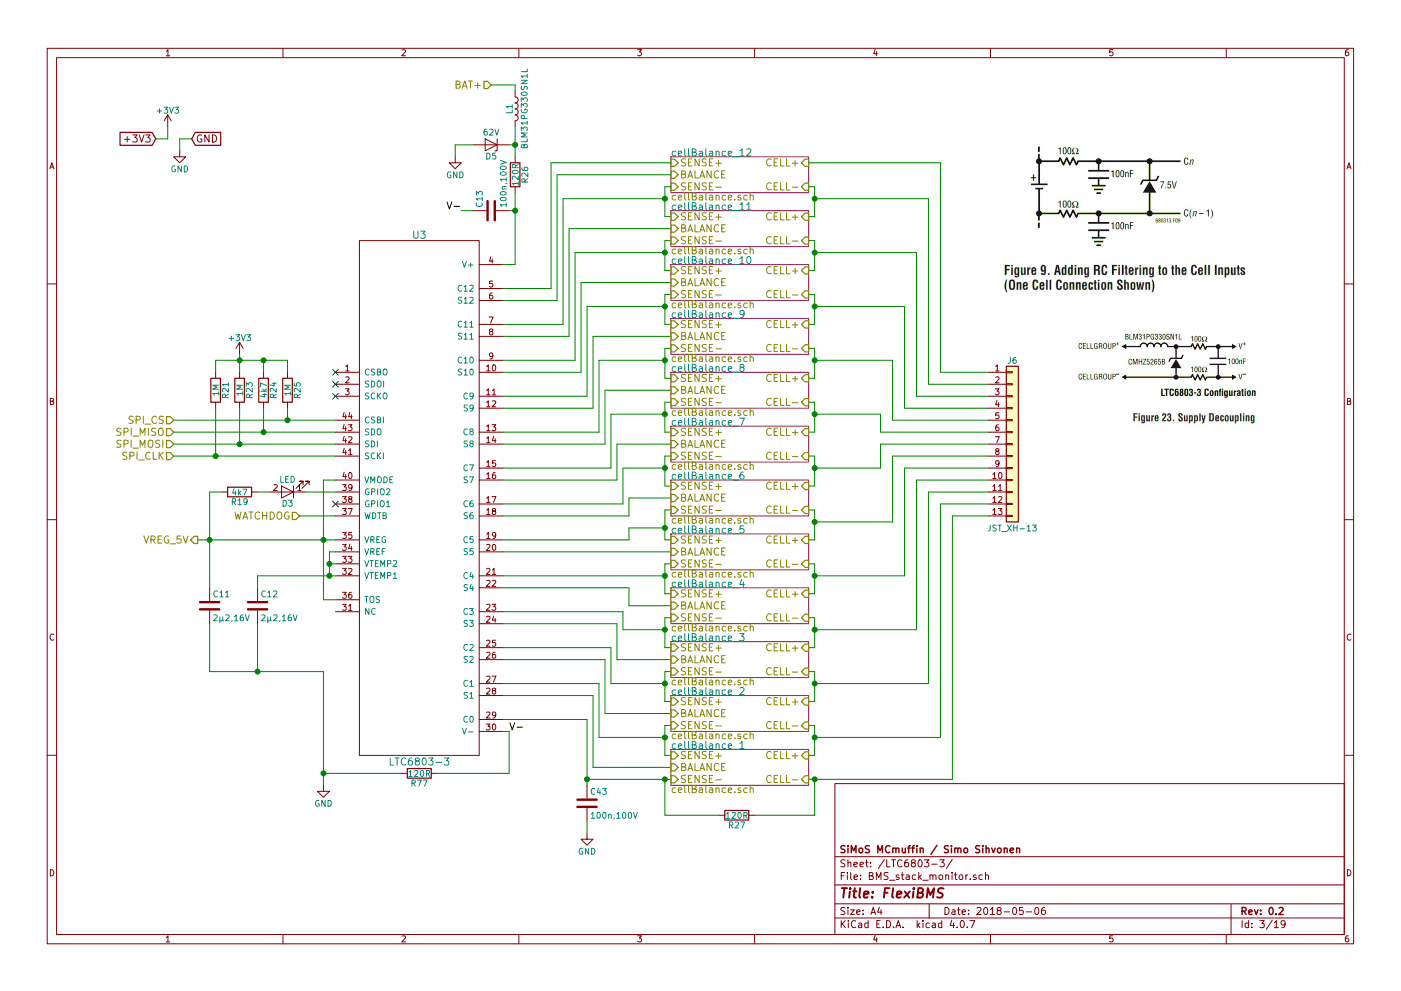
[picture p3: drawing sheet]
EESchema Schematic File Version 2
LIBS:power
LIBS:device
LIBS:switches
LIBS:relays
LIBS:motors
LIBS:transistors
LIBS:conn
LIBS:linear
LIBS:regul
LIBS:74xx
LIBS:cmos4000
LIBS:adc-dac
LIBS:memory
LIBS:xilinx
LIBS:microcontrollers
LIBS:dsp
LIBS:microchip
LIBS:analog_switches
LIBS:motorola
LIBS:texas
LIBS:intel
LIBS:audio
LIBS:interface
LIBS:digital-audio
LIBS:philips
LIBS:display
LIBS:cypress
LIBS:siliconi
LIBS:opto
LIBS:atmel
LIBS:contrib
LIBS:valves
LIBS:Custom_comp_lib
LIBS:FlexiBMS-cache
EELAYER 25 0
EELAYER END
$Descr A4 11693 8268
encoding utf-8
Sheet 3 19
Title "FlexiBMS"
Date "2018-05-06"
Rev "0.2"
Comp "SiMoS MCmuffin / Simo Sihvonen"
Comment1 ""
Comment2 ""
Comment3 ""
Comment4 ""
$EndDescr
$Comp
L LTC6803-3 U3
U 1 1
P 3500 4100
F 0 "U3" H 3500 6250 60  0000 C CNN
F 1 "LTC6803-3" H 3500 1850 60  0000 C CNN
F 2 "Custom_footprints:FSOP-44_5.3x13.0mm_Pitch0.5mm" H 3500 4100 60  0001 C CNN
F 3 "" H 3500 4100 60  0001 C CNN
F 4 "LTC6803IG-3#PBF" H 3500 4100 60  0001 C CNN "MFG"
	1    3500 4100
	1    0    0    -1  
$EndComp
$Comp
L C C11
U 1 1
P 1750 5050
F 0 "C11" H 1775 5150 50  0000 L CNN
F 1 "2µ2,16V" H 1775 4950 50  0000 L CNN
F 2 "Capacitors_SMD:C_0603" H 1788 4900 50  0001 C CNN
F 3 "" H 1750 5050 50  0001 C CNN
F 4 "ANY" H 1750 5050 60  0001 C CNN "MFG"
F 5 "X5R" H 1750 5050 60  0001 C CNN "TempCo."
	1    1750 5050
	1    0    0    -1  
$EndComp
$Comp
L C C12
U 1 1
P 2150 5050
F 0 "C12" H 2175 5150 50  0000 L CNN
F 1 "2µ2,16V" H 2175 4950 50  0000 L CNN
F 2 "Capacitors_SMD:C_0603" H 2188 4900 50  0001 C CNN
F 3 "" H 2150 5050 50  0001 C CNN
F 4 "ANY" H 2150 5050 60  0001 C CNN "MFG"
F 5 "X5R" H 2150 5050 60  0001 C CNN "TempCo."
	1    2150 5050
	1    0    0    -1  
$EndComp
$Comp
L D_Zener D5
U 1 1
P 4100 1200
F 0 "D5" H 4100 1300 50  0000 C CNN
F 1 "62V" H 4100 1100 50  0000 C CNN
F 2 "Diodes_SMD:D_SOD-123" H 4100 1200 50  0001 C CNN
F 3 "" H 4100 1200 50  0001 C CNN
F 4 "CMHZ5265B TR" H 4100 1200 60  0001 C CNN "MFG"
	1    4100 1200
	-1   0    0    1   
$EndComp
$Comp
L L L1
U 1 1
P 4300 900
F 0 "L1" V 4250 900 50  0000 C CNN
F 1 "BLM31PG330SN1L" V 4375 900 50  0000 C CNN
F 2 "Inductors_SMD:L_1206" H 4300 900 50  0001 C CNN
F 3 "" H 4300 900 50  0001 C CNN
F 4 "BLM31PG330SN1L" V 4300 900 60  0001 C CNN "MFG"
	1    4300 900 
	1    0    0    -1  
$EndComp
$Comp
L R R26
U 1 1
P 4300 1450
F 0 "R26" V 4380 1450 50  0000 C CNN
F 1 "120R" V 4300 1450 50  0000 C CNN
F 2 "Resistors_SMD:R_0603" V 4230 1450 50  0001 C CNN
F 3 "" H 4300 1450 50  0001 C CNN
F 4 "ANY" V 4300 1450 60  0001 C CNN "MFG"
F 5 "1%" V 4300 1450 60  0001 C CNN "Tol."
	1    4300 1450
	1    0    0    -1  
$EndComp
$Comp
L C C13
U 1 1
P 4100 1750
F 0 "C13" H 4125 1850 50  0000 L CNN
F 1 "100n,100V" H 4125 1650 50  0000 L CNN
F 2 "Capacitors_SMD:C_0603" H 4138 1600 50  0001 C CNN
F 3 "" H 4100 1750 50  0001 C CNN
F 4 "ANY" H 4100 1750 60  0001 C CNN "MFG"
F 5 "X7R" H 4100 1750 60  0001 C CNN "TempCo."
	1    4100 1750
	0    -1   -1   0   
$EndComp
$Comp
L R R25
U 1 1
P 2400 3250
F 0 "R25" V 2480 3250 50  0000 C CNN
F 1 "1M" V 2400 3250 50  0000 C CNN
F 2 "Resistors_SMD:R_0603" V 2330 3250 50  0001 C CNN
F 3 "" H 2400 3250 50  0001 C CNN
F 4 "ANY" V 2400 3250 60  0001 C CNN "MFG"
F 5 "1%" V 2400 3250 60  0001 C CNN "Tol."
	1    2400 3250
	1    0    0    -1  
$EndComp
$Comp
L R R24
U 1 1
P 2200 3250
F 0 "R24" V 2280 3250 50  0000 C CNN
F 1 "4k7" V 2200 3250 50  0000 C CNN
F 2 "Resistors_SMD:R_0603" V 2130 3250 50  0001 C CNN
F 3 "" H 2200 3250 50  0001 C CNN
F 4 "ANY" V 2200 3250 60  0001 C CNN "MFG"
F 5 "1%" V 2200 3250 60  0001 C CNN "Tol."
	1    2200 3250
	1    0    0    -1  
$EndComp
$Comp
L R R23
U 1 1
P 2000 3250
F 0 "R23" V 2080 3250 50  0000 C CNN
F 1 "1M" V 2000 3250 50  0000 C CNN
F 2 "Resistors_SMD:R_0603" V 1930 3250 50  0001 C CNN
F 3 "" H 2000 3250 50  0001 C CNN
F 4 "ANY" V 2000 3250 60  0001 C CNN "MFG"
F 5 "1%" V 2000 3250 60  0001 C CNN "Tol."
	1    2000 3250
	1    0    0    -1  
$EndComp
$Comp
L R R21
U 1 1
P 1800 3250
F 0 "R21" V 1880 3250 50  0000 C CNN
F 1 "1M" V 1800 3250 50  0000 C CNN
F 2 "Resistors_SMD:R_0603" V 1730 3250 50  0001 C CNN
F 3 "" H 1800 3250 50  0001 C CNN
F 4 "ANY" V 1800 3250 60  0001 C CNN "MFG"
F 5 "1%" V 1800 3250 60  0001 C CNN "Tol."
	1    1800 3250
	1    0    0    -1  
$EndComp
Wire Wire Line
	1450 3500 2800 3500
Wire Wire Line
	1450 3600 2800 3600
Wire Wire Line
	1450 3700 2800 3700
Wire Wire Line
	1450 3800 2800 3800
$Comp
L +3V3 #PWR032
U 1 1
P 2000 2950
F 0 "#PWR032" H 2000 2800 50  0001 C CNN
F 1 "+3V3" H 2000 3090 50  0000 C CNN
F 2 "" H 2000 2950 50  0001 C CNN
F 3 "" H 2000 2950 50  0001 C CNN
	1    2000 2950
	1    0    0    -1  
$EndComp
Wire Wire Line
	1800 3800 1800 3400
Connection ~ 1800 3800
Wire Wire Line
	2000 3700 2000 3400
Connection ~ 2000 3700
Wire Wire Line
	2200 3600 2200 3400
Connection ~ 2200 3600
Wire Wire Line
	2400 3500 2400 3400
Connection ~ 2400 3500
Wire Wire Line
	2400 3000 2400 3100
Wire Wire Line
	1800 3000 2400 3000
Wire Wire Line
	1800 3000 1800 3100
Wire Wire Line
	2000 2950 2000 3100
Connection ~ 2000 3000
Wire Wire Line
	2200 3000 2200 3100
Connection ~ 2200 3000
Wire Wire Line
	4100 700  4300 700 
Wire Wire Line
	4300 700  4300 750 
Wire Wire Line
	4300 1050 4300 1300
Wire Wire Line
	4250 1200 4300 1200
Connection ~ 4300 1200
Wire Wire Line
	4300 1600 4300 2200
Wire Wire Line
	4300 1750 4250 1750
Wire Wire Line
	3800 1200 3950 1200
Wire Wire Line
	4300 2200 4200 2200
Connection ~ 4300 1750
$Comp
L R R19
U 1 1
P 2000 4100
F 0 "R19" V 2080 4100 50  0000 C CNN
F 1 "4k7" V 2000 4100 50  0000 C CNN
F 2 "Resistors_SMD:R_0603" V 1930 4100 50  0001 C CNN
F 3 "" H 2000 4100 50  0001 C CNN
F 4 "ANY" V 2000 4100 60  0001 C CNN "MFG"
F 5 "1%" V 2000 4100 60  0001 C CNN "Tol."
	1    2000 4100
	0    1    1    0   
$EndComp
$Comp
L LED D3
U 1 1
P 2400 4100
F 0 "D3" H 2400 4200 50  0000 C CNN
F 1 "LED" H 2400 4000 50  0000 C CNN
F 2 "LEDs:LED_0603" H 2400 4100 50  0001 C CNN
F 3 "" H 2400 4100 50  0001 C CNN
F 4 "150060RS75000" H 2400 4100 60  0001 C CNN "MFG"
	1    2400 4100
	-1   0    0    1   
$EndComp
Wire Wire Line
	2700 5600 2700 6550
Wire Wire Line
	2700 5000 2800 5000
Wire Wire Line
	2700 4000 2700 5000
Wire Wire Line
	1650 4500 2800 4500
Wire Wire Line
	2800 4000 2700 4000
Connection ~ 2700 4500
Wire Wire Line
	1750 4100 1750 4900
Wire Wire Line
	1750 4100 1850 4100
Wire Wire Line
	2150 4100 2250 4100
Wire Wire Line
	2550 4100 2800 4100
Connection ~ 1750 4500
Wire Wire Line
	2800 4600 2750 4600
Wire Wire Line
	2750 4600 2750 4800
Wire Wire Line
	2750 4700 2800 4700
Wire Wire Line
	2150 4800 2800 4800
Connection ~ 2750 4700
Wire Wire Line
	2150 4800 2150 4900
Connection ~ 2750 4800
Wire Wire Line
	2150 5200 2150 5600
Wire Wire Line
	1750 5600 2700 5600
Wire Wire Line
	1750 5600 1750 5200
Connection ~ 2150 5600
$Sheet
S 5600 1300 1150 300 
U 5A82AA51
F0 "cellBalance_12" 60
F1 "cellBalance.sch" 60
F2 "SENSE+" I L 5600 1350 60 
F3 "SENSE-" I L 5600 1550 60 
F4 "BALANCE" I L 5600 1450 60 
F5 "CELL+" I R 6750 1350 60 
F6 "CELL-" I R 6750 1550 60 
$EndSheet
Wire Wire Line
	6800 6300 6750 6300
Wire Wire Line
	6800 6050 6800 6300
Wire Wire Line
	6800 6050 6750 6050
Wire Wire Line
	6800 5850 6750 5850
Wire Wire Line
	6800 5600 6800 5850
Wire Wire Line
	6800 5600 6750 5600
Wire Wire Line
	6800 5400 6750 5400
Wire Wire Line
	6800 5150 6800 5400
Wire Wire Line
	6800 5150 6750 5150
Wire Wire Line
	5550 6300 5600 6300
Wire Wire Line
	5550 6050 5550 6300
Wire Wire Line
	5550 6050 5600 6050
Wire Wire Line
	5550 5850 5600 5850
Wire Wire Line
	5550 5600 5550 5850
Wire Wire Line
	5550 5600 5600 5600
Wire Wire Line
	5550 5400 5600 5400
Wire Wire Line
	5550 5150 5550 5400
Wire Wire Line
	5550 5150 5600 5150
Wire Wire Line
	6800 4950 6750 4950
Wire Wire Line
	6800 4700 6800 4950
Wire Wire Line
	6800 4700 6750 4700
Wire Wire Line
	6800 4500 6750 4500
Wire Wire Line
	6800 4250 6800 4500
Wire Wire Line
	6800 4250 6750 4250
Wire Wire Line
	6800 4050 6750 4050
Wire Wire Line
	6800 3800 6800 4050
Wire Wire Line
	6800 3800 6750 3800
Wire Wire Line
	5550 4950 5600 4950
Wire Wire Line
	5550 4700 5550 4950
Wire Wire Line
	5550 4700 5600 4700
Wire Wire Line
	5550 4500 5600 4500
Wire Wire Line
	5550 4250 5550 4500
Wire Wire Line
	5550 4250 5600 4250
Wire Wire Line
	5550 4050 5600 4050
Wire Wire Line
	5550 3800 5550 4050
Wire Wire Line
	5550 3800 5600 3800
Wire Wire Line
	5550 3600 5600 3600
Wire Wire Line
	5550 3350 5550 3600
Wire Wire Line
	5550 3350 5600 3350
Wire Wire Line
	6800 3600 6750 3600
Wire Wire Line
	6800 3350 6800 3600
Wire Wire Line
	6800 3350 6750 3350
Wire Wire Line
	6800 3150 6750 3150
Wire Wire Line
	6800 2900 6800 3150
Wire Wire Line
	6800 2900 6750 2900
Wire Wire Line
	6800 2700 6750 2700
Wire Wire Line
	6800 2450 6800 2700
Wire Wire Line
	6800 2450 6750 2450
Wire Wire Line
	6800 2250 6750 2250
Wire Wire Line
	6800 2000 6800 2250
Wire Wire Line
	6800 2000 6750 2000
Wire Wire Line
	6800 1800 6750 1800
Wire Wire Line
	6800 1550 6800 1800
Wire Wire Line
	6800 1550 6750 1550
Wire Wire Line
	5550 3150 5600 3150
Wire Wire Line
	5550 2900 5550 3150
Wire Wire Line
	5550 2900 5600 2900
Wire Wire Line
	5550 2700 5600 2700
Wire Wire Line
	5550 2450 5550 2700
Wire Wire Line
	5550 2450 5600 2450
Wire Wire Line
	5550 2250 5600 2250
Wire Wire Line
	5550 2000 5550 2250
Wire Wire Line
	5550 2000 5600 2000
Wire Wire Line
	5550 1800 5600 1800
Wire Wire Line
	5550 1550 5550 1800
Wire Wire Line
	5550 1550 5600 1550
Wire Wire Line
	5600 1350 4600 1350
Wire Wire Line
	4600 1350 4600 2400
Wire Wire Line
	4600 2400 4200 2400
Wire Wire Line
	5600 1450 4650 1450
Wire Wire Line
	4650 1450 4650 2500
Wire Wire Line
	4650 2500 4200 2500
Wire Wire Line
	5550 1650 4700 1650
Wire Wire Line
	4700 1650 4700 2700
Wire Wire Line
	4700 2700 4200 2700
Connection ~ 5550 1650
Wire Wire Line
	5600 1900 4750 1900
Wire Wire Line
	4750 1900 4750 2800
Wire Wire Line
	4750 2800 4200 2800
Wire Wire Line
	5550 2100 4800 2100
Wire Wire Line
	4800 2100 4800 3000
Wire Wire Line
	4800 3000 4200 3000
Connection ~ 5550 2100
Wire Wire Line
	5600 2350 4850 2350
Wire Wire Line
	4850 2350 4850 3100
Wire Wire Line
	4850 3100 4200 3100
Wire Wire Line
	5550 2550 4900 2550
Wire Wire Line
	4900 2550 4900 3300
Wire Wire Line
	4900 3300 4200 3300
Connection ~ 5550 2550
Wire Wire Line
	5600 2800 4950 2800
Wire Wire Line
	4950 2800 4950 3400
Wire Wire Line
	4950 3400 4200 3400
Wire Wire Line
	5550 3000 5000 3000
Wire Wire Line
	5000 3000 5000 3600
Wire Wire Line
	5000 3600 4200 3600
Connection ~ 5550 3000
Wire Wire Line
	5600 3250 5050 3250
Wire Wire Line
	5050 3250 5050 3700
Wire Wire Line
	5050 3700 4200 3700
Wire Wire Line
	5550 3450 5100 3450
Wire Wire Line
	5100 3450 5100 3900
Wire Wire Line
	5100 3900 4200 3900
Connection ~ 5550 3450
Wire Wire Line
	5600 3700 5150 3700
Wire Wire Line
	5150 3700 5150 4000
Wire Wire Line
	5150 4000 4200 4000
Wire Wire Line
	5550 3900 5200 3900
Wire Wire Line
	5200 3900 5200 4200
Wire Wire Line
	5200 4200 4200 4200
Connection ~ 5550 3900
Wire Wire Line
	5600 4150 5250 4150
Wire Wire Line
	5250 4150 5250 4300
Wire Wire Line
	5250 4300 4200 4300
Wire Wire Line
	5550 4400 5250 4400
Wire Wire Line
	5250 4400 5250 4500
Wire Wire Line
	5250 4500 4200 4500
Connection ~ 5550 4400
Wire Wire Line
	5600 4600 4200 4600
Wire Wire Line
	5550 4800 4200 4800
Connection ~ 5550 4800
Wire Wire Line
	5600 5050 5250 5050
Wire Wire Line
	5250 5050 5250 4900
Wire Wire Line
	5250 4900 4200 4900
Wire Wire Line
	5550 5250 5200 5250
Wire Wire Line
	5200 5250 5200 5100
Wire Wire Line
	5200 5100 4200 5100
Connection ~ 5550 5250
Wire Wire Line
	5600 5500 5150 5500
Wire Wire Line
	5150 5500 5150 5200
Wire Wire Line
	5150 5200 4200 5200
Wire Wire Line
	5550 5700 5100 5700
Wire Wire Line
	5100 5700 5100 5400
Wire Wire Line
	5100 5400 4200 5400
Connection ~ 5550 5700
Wire Wire Line
	5600 5950 5050 5950
Wire Wire Line
	5050 5950 5050 5500
Wire Wire Line
	5050 5500 4200 5500
Wire Wire Line
	5550 6150 5000 6150
Wire Wire Line
	5000 6150 5000 5700
Wire Wire Line
	5000 5700 4200 5700
Connection ~ 5550 6150
Wire Wire Line
	5600 6400 4950 6400
Wire Wire Line
	4950 6400 4950 5800
Wire Wire Line
	4950 5800 4200 5800
Wire Wire Line
	4900 6500 5600 6500
Wire Wire Line
	4900 6000 4900 6550
Wire Wire Line
	4900 6000 4200 6000
$Comp
L R R27
U 1 1
P 6150 6800
F 0 "R27" V 6230 6800 50  0000 C CNN
F 1 "120R" V 6150 6800 50  0000 C CNN
F 2 "Resistors_SMD:R_0402" V 6080 6800 50  0001 C CNN
F 3 "" H 6150 6800 50  0001 C CNN
F 4 "ANY" V 6150 6800 60  0001 C CNN "MFG"
F 5 "1%" V 6150 6800 60  0001 C CNN "Tol."
	1    6150 6800
	0    1    1    0   
$EndComp
Wire Wire Line
	6750 6500 7950 6500
Wire Wire Line
	6300 6800 6800 6800
Wire Wire Line
	6800 6800 6800 6500
Connection ~ 6800 6500
Wire Wire Line
	6000 6800 5550 6800
Wire Wire Line
	5550 6800 5550 6500
Connection ~ 5550 6500
$Comp
L Conn_01x13 J6
U 1 1
P 8450 3700
F 0 "J6" H 8450 4400 50  0000 C CNN
F 1 "JST_XH-13" H 8450 3000 50  0000 C CNN
F 2 "Connectors_JST:JST_XH_S13B-XH-A_13x2.50mm_Angled" H 8450 3700 50  0001 C CNN
F 3 "" H 8450 3700 50  0001 C CNN
F 4 "S13B-XH-A(LF)(SN)" H 8450 3700 60  0001 C CNN "MFG"
	1    8450 3700
	1    0    0    -1  
$EndComp
Wire Wire Line
	7950 6500 7950 4300
Wire Wire Line
	7950 4300 8250 4300
Wire Wire Line
	6800 6150 7850 6150
Wire Wire Line
	7850 6150 7850 4200
Wire Wire Line
	7850 4200 8250 4200
Connection ~ 6800 6150
Wire Wire Line
	6800 5700 7750 5700
Wire Wire Line
	7750 5700 7750 4100
Wire Wire Line
	7750 4100 8250 4100
Connection ~ 6800 5700
Wire Wire Line
	6800 5250 7650 5250
Wire Wire Line
	7650 5250 7650 4000
Wire Wire Line
	7650 4000 8250 4000
Connection ~ 6800 5250
Wire Wire Line
	6800 4800 7550 4800
Wire Wire Line
	7550 4800 7550 3900
Wire Wire Line
	7550 3900 8250 3900
Connection ~ 6800 4800
Wire Wire Line
	6800 4350 7450 4350
Wire Wire Line
	7450 4350 7450 3800
Wire Wire Line
	7450 3800 8250 3800
Connection ~ 6800 4350
Wire Wire Line
	6800 3900 7350 3900
Wire Wire Line
	7350 3900 7350 3700
Wire Wire Line
	7350 3700 8250 3700
Connection ~ 6800 3900
Wire Wire Line
	6800 3450 7350 3450
Wire Wire Line
	7350 3450 7350 3600
Wire Wire Line
	7350 3600 8250 3600
Connection ~ 6800 3450
Wire Wire Line
	6800 3000 7450 3000
Wire Wire Line
	7450 3000 7450 3500
Wire Wire Line
	7450 3500 8250 3500
Connection ~ 6800 3000
Wire Wire Line
	6800 2550 7550 2550
Wire Wire Line
	7550 2550 7550 3400
Wire Wire Line
	7550 3400 8250 3400
Connection ~ 6800 2550
Wire Wire Line
	6800 2100 7650 2100
Wire Wire Line
	7650 2100 7650 3300
Wire Wire Line
	7650 3300 8250 3300
Connection ~ 6800 2100
Wire Wire Line
	6800 1650 7750 1650
Wire Wire Line
	7750 1650 7750 3200
Wire Wire Line
	7750 3200 8250 3200
Connection ~ 6800 1650
Wire Wire Line
	6750 1350 7850 1350
Wire Wire Line
	7850 1350 7850 3100
Wire Wire Line
	7850 3100 8250 3100
Wire Wire Line
	4200 6100 4250 6100
Wire Wire Line
	4250 6100 4250 6450
Text HLabel 1450 3500 0    60   Input ~ 0
SPI_CS
Text HLabel 1450 3600 0    60   Input ~ 0
SPI_MISO
Text HLabel 1450 3700 0    60   Input ~ 0
SPI_MOSI
Text HLabel 1450 3800 0    60   Input ~ 0
SPI_CLK
Text HLabel 4100 700  0    60   Input ~ 0
BAT+
$Comp
L GND #PWR033
U 1 1
P 2700 6550
F 0 "#PWR033" H 2700 6300 50  0001 C CNN
F 1 "GND" H 2700 6400 50  0000 C CNN
F 2 "" H 2700 6550 50  0001 C CNN
F 3 "" H 2700 6550 50  0001 C CNN
	1    2700 6550
	1    0    0    -1  
$EndComp
Connection ~ 2700 6450
$Comp
L GND #PWR034
U 1 1
P 3800 1300
F 0 "#PWR034" H 3800 1050 50  0001 C CNN
F 1 "GND" H 3800 1150 50  0000 C CNN
F 2 "" H 3800 1300 50  0001 C CNN
F 3 "" H 3800 1300 50  0001 C CNN
	1    3800 1300
	1    0    0    -1  
$EndComp
NoConn ~ 2800 3100
NoConn ~ 2800 3200
NoConn ~ 2800 3300
$Sheet
S 5600 1750 1150 300 
U 5A82CC29
F0 "cellBalance_11" 60
F1 "cellBalance.sch" 60
F2 "SENSE+" I L 5600 1800 60 
F3 "SENSE-" I L 5600 2000 60 
F4 "BALANCE" I L 5600 1900 60 
F5 "CELL+" I R 6750 1800 60 
F6 "CELL-" I R 6750 2000 60 
$EndSheet
$Sheet
S 5600 2200 1150 300 
U 5A82E46F
F0 "cellBalance_10" 60
F1 "cellBalance.sch" 60
F2 "SENSE+" I L 5600 2250 60 
F3 "SENSE-" I L 5600 2450 60 
F4 "BALANCE" I L 5600 2350 60 
F5 "CELL+" I R 6750 2250 60 
F6 "CELL-" I R 6750 2450 60 
$EndSheet
$Sheet
S 5600 2650 1150 300 
U 5A82E476
F0 "cellBalance_9" 60
F1 "cellBalance.sch" 60
F2 "SENSE+" I L 5600 2700 60 
F3 "SENSE-" I L 5600 2900 60 
F4 "BALANCE" I L 5600 2800 60 
F5 "CELL+" I R 6750 2700 60 
F6 "CELL-" I R 6750 2900 60 
$EndSheet
$Sheet
S 5600 3100 1150 300 
U 5A82EF2D
F0 "cellBalance_8" 60
F1 "cellBalance.sch" 60
F2 "SENSE+" I L 5600 3150 60 
F3 "SENSE-" I L 5600 3350 60 
F4 "BALANCE" I L 5600 3250 60 
F5 "CELL+" I R 6750 3150 60 
F6 "CELL-" I R 6750 3350 60 
$EndSheet
$Sheet
S 5600 3550 1150 300 
U 5A82EF34
F0 "cellBalance_7" 60
F1 "cellBalance.sch" 60
F2 "SENSE+" I L 5600 3600 60 
F3 "SENSE-" I L 5600 3800 60 
F4 "BALANCE" I L 5600 3700 60 
F5 "CELL+" I R 6750 3600 60 
F6 "CELL-" I R 6750 3800 60 
$EndSheet
$Sheet
S 5600 4000 1150 300 
U 5A82EF3B
F0 "cellBalance_6" 60
F1 "cellBalance.sch" 60
F2 "SENSE+" I L 5600 4050 60 
F3 "SENSE-" I L 5600 4250 60 
F4 "BALANCE" I L 5600 4150 60 
F5 "CELL+" I R 6750 4050 60 
F6 "CELL-" I R 6750 4250 60 
$EndSheet
$Sheet
S 5600 4450 1150 300 
U 5A82EF42
F0 "cellBalance_5" 60
F1 "cellBalance.sch" 60
F2 "SENSE+" I L 5600 4500 60 
F3 "SENSE-" I L 5600 4700 60 
F4 "BALANCE" I L 5600 4600 60 
F5 "CELL+" I R 6750 4500 60 
F6 "CELL-" I R 6750 4700 60 
$EndSheet
$Sheet
S 5600 4900 1150 300 
U 5A82F759
F0 "cellBalance_4" 60
F1 "cellBalance.sch" 60
F2 "SENSE+" I L 5600 4950 60 
F3 "SENSE-" I L 5600 5150 60 
F4 "BALANCE" I L 5600 5050 60 
F5 "CELL+" I R 6750 4950 60 
F6 "CELL-" I R 6750 5150 60 
$EndSheet
$Sheet
S 5600 5350 1150 300 
U 5A82F760
F0 "cellBalance_3" 60
F1 "cellBalance.sch" 60
F2 "SENSE+" I L 5600 5400 60 
F3 "SENSE-" I L 5600 5600 60 
F4 "BALANCE" I L 5600 5500 60 
F5 "CELL+" I R 6750 5400 60 
F6 "CELL-" I R 6750 5600 60 
$EndSheet
$Sheet
S 5600 5800 1150 300 
U 5A82F767
F0 "cellBalance_2" 60
F1 "cellBalance.sch" 60
F2 "SENSE+" I L 5600 5850 60 
F3 "SENSE-" I L 5600 6050 60 
F4 "BALANCE" I L 5600 5950 60 
F5 "CELL+" I R 6750 5850 60 
F6 "CELL-" I R 6750 6050 60 
$EndSheet
$Sheet
S 5600 6250 1150 300 
U 5A82F76E
F0 "cellBalance_1" 60
F1 "cellBalance.sch" 60
F2 "SENSE+" I L 5600 6300 60 
F3 "SENSE-" I L 5600 6500 60 
F4 "BALANCE" I L 5600 6400 60 
F5 "CELL+" I R 6750 6300 60 
F6 "CELL-" I R 6750 6500 60 
$EndSheet
$Comp
L GND #PWR035
U 1 1
P 1500 1250
F 0 "#PWR035" H 1500 1000 50  0001 C CNN
F 1 "GND" H 1500 1100 50  0000 C CNN
F 2 "" H 1500 1250 50  0001 C CNN
F 3 "" H 1500 1250 50  0001 C CNN
	1    1500 1250
	1    0    0    -1  
$EndComp
$Comp
L +3V3 #PWR036
U 1 1
P 1400 1050
F 0 "#PWR036" H 1400 900 50  0001 C CNN
F 1 "+3V3" H 1400 1190 50  0000 C CNN
F 2 "" H 1400 1050 50  0001 C CNN
F 3 "" H 1400 1050 50  0001 C CNN
	1    1400 1050
	1    0    0    -1  
$EndComp
Text GLabel 1300 1150 0    60   Input ~ 0
+3V3
Text GLabel 1600 1150 2    60   Input ~ 0
GND
Wire Wire Line
	1400 1050 1400 1150
Wire Wire Line
	1400 1150 1300 1150
Wire Wire Line
	1600 1150 1500 1150
Wire Wire Line
	1500 1150 1500 1250
Text HLabel 2500 4300 0    60   Input ~ 0
WATCHDOG
NoConn ~ 2800 4200
Text HLabel 1650 4500 0    60   Output ~ 0
VREG_5V
Wire Wire Line
	2500 4300 2800 4300
$Comp
L C C43
U 1 1
P 4900 6700
F 0 "C43" H 4925 6800 50  0000 L CNN
F 1 "100n,100V" H 4925 6600 50  0000 L CNN
F 2 "Capacitors_SMD:C_0603" H 4938 6550 50  0001 C CNN
F 3 "" H 4900 6700 50  0001 C CNN
F 4 "ANY" H 4900 6700 60  0001 C CNN "MFG"
F 5 "X7R" H 4900 6700 60  0001 C CNN "TempCo."
	1    4900 6700
	1    0    0    -1  
$EndComp
$Comp
L GND #PWR037
U 1 1
P 4900 6950
F 0 "#PWR037" H 4900 6700 50  0001 C CNN
F 1 "GND" H 4900 6800 50  0000 C CNN
F 2 "" H 4900 6950 50  0001 C CNN
F 3 "" H 4900 6950 50  0001 C CNN
	1    4900 6950
	1    0    0    -1  
$EndComp
Wire Wire Line
	4900 6850 4900 6950
Connection ~ 4900 6500
Wire Wire Line
	3800 1200 3800 1300
$Comp
L R R77
U 1 1
P 3500 6450
F 0 "R77" V 3580 6450 50  0000 C CNN
F 1 "120R" V 3500 6450 50  0000 C CNN
F 2 "Resistors_SMD:R_0603" V 3430 6450 50  0001 C CNN
F 3 "" H 3500 6450 50  0001 C CNN
F 4 "ANY" V 3500 6450 60  0001 C CNN "MFG"
F 5 "1%" V 3500 6450 60  0001 C CNN "Tol."
	1    3500 6450
	0    1    1    0   
$EndComp
Wire Wire Line
	2700 6450 3350 6450
Wire Wire Line
	4250 6450 3650 6450
Text Label 4250 6100 0    60   ~ 0
V-
Text Label 3850 1750 2    60   ~ 0
V-
Wire Wire Line
	3950 1750 3850 1750
$EndSCHEMATC
